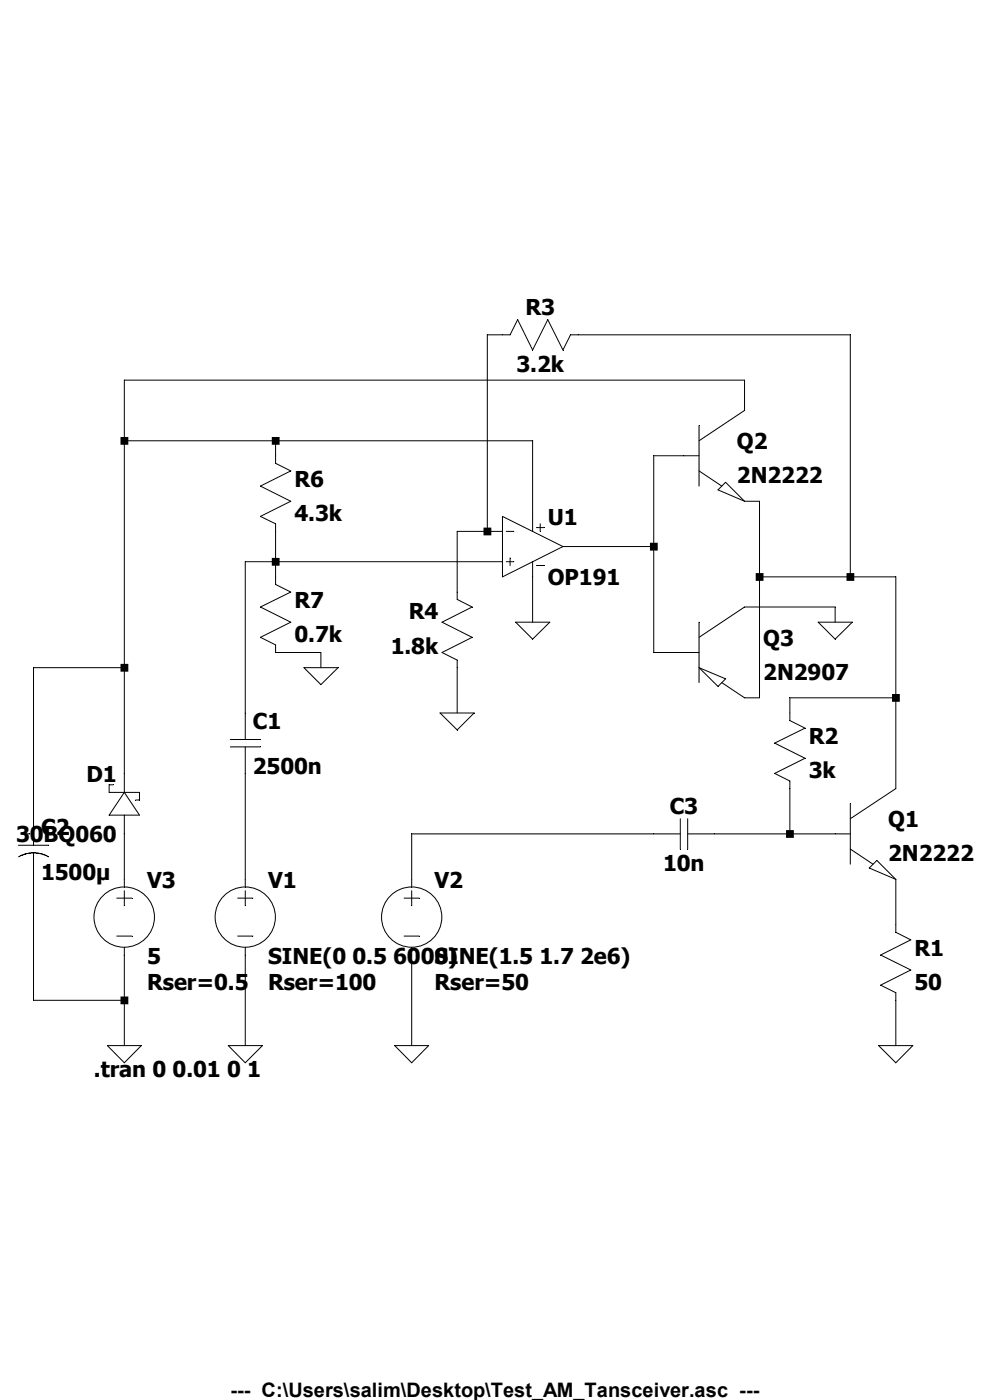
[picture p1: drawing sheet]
<svg xmlns="http://www.w3.org/2000/svg" width="210mm" height="297mm" viewBox="0 0 210 297" stroke-linecap="round" stroke-linejoin="round" font-family="sans-serif">
<g fill="none" stroke="#000" stroke-width=".21">
<path d="M26.4 93.5h86.6v19.2M58.5 93.5v4.8l3.2 1.6-6.5 3.2 6.5 3.2-6.5 3.3 3.3 1.5v12.9l3.2 1.6-6.5 3.2 6.5 3.2-6.5 3.2 3.3 1.6v1.6h9.6v3.2M148.3 93.5l9.6-6.4v-6.5h-131.5v87.5M148.3 90.3v12.8M148.3 96.7h-9.6v41.7h9.6M148.3 99.9l4.8 3.2M103.4 112.7v-41.7h4.8l1.6-3.2 3.2 6.5 3.2-6.5 3.2 6.5 1.6-3.3h59.4v51.4M106.6 119.2h-54.6v37.7M106.6 109.6l12.8 6.4-12.8 6.4zM106.6 112.7h-9.6v14.5l3.2 1.6-6.4 3.2 6.4 3.2-6.4 3.2 3.2 1.6v11.3M107.4 112.7h1.6M107.4 119.2h1.6"/>
<path d="M108.2 118.4v1.6M113 119.2v12.8M113.8 111.9h1.6M113.8 120h1.6M114.6 111.1v1.6M119.4 116h19.3M152.3 103.9l1.6-1.6 4 4zM157.9 106.3h3.2v41.7h-3.2l-4.8-3.2M109.4 132h7.2l-3.6 3.6zM148.3 132v12.8M161.1 122.4h28.9v44.9l-9.6 6.4M173.6 132h7.2l-3.6 3.6z"/>
<path d="M177.2 132v-3.2h-19.3l-9.6 6.4M26.4 141.6h-19.3v37.7M48.9 156.9h6.3M48.9 158.5h6.3M52 158.5v29.7M64.5 141.6h7.2l-3.6 3.6zM93.3 151.3h7.3l-3.6 3.6zM148.3 141.6l5.6 2.4-1.6 1.6zM190 148h-22.4v4.9l3.2 1.6-6.5 3.1 6.5 3.3-6.5 3.2 3.3 1.6v11.2M3.9 179.3h6.4M4.7 176.9h1.6M5.5 176.1v1.6"/>
<path d="M24 166.5h-.8v1.6h6.4v1.6h-.8M26.4 172.9v15.3M26.4 168.1l3.2 4.8h-6.4zM144.3 176.9h-57v11.3M144.3 173.7v6.4M145.9 176.9h34.5M145.9 173.7v6.4M180.4 170.5v12.8M3.9 181.8l.6-.3a6.8 6.8 0 0 1 4.5-.3l1.3 .6M7.1 180.9v31.3h19.3M24.8 190.5h3.2M24.8 198.6h3.2"/>
<path d="M26.4 189v3.2M50.4 190.5h3.2M50.4 198.6h3.2M52 189v3.2M85.7 190.5h3.2M85.7 198.6h3.2M87.3 189v3.2M180.4 180.1l4.8 3.2M186 182.5l4 4.1-5.6-2.5zM190 186.6v11.2l3.2 1.6-6.4 3.2 6.4 3.2-6.4 3.2 3.2 1.6v11.2M26.4 201v20.8M52 201v20.8"/>
<path d="M87.3 201v20.8M22.8 221.8h7.2l-3.6 3.7zM48.4 221.8h7.3l-3.7 3.7zM83.7 221.8h7.2l-3.6 3.7zM186.4 221.8h7.2l-3.6 3.7z"/>
<circle cx="26.4" cy="194.6" r="6.4"/>
<circle cx="52" cy="194.6" r="6.4"/>
<circle cx="87.3" cy="194.6" r="6.4"/>
</g>
<path d="M25.6 92.7h1.6v1.7h-1.6zM25.6 140.8h1.6v1.7h-1.6zM25.6 211.4h1.6v1.7h-1.6zM57.7 92.7h1.6v1.7h-1.6zM57.7 118.4h1.6v1.6h-1.6zM102.6 111.9h1.6v1.7h-1.6zM137.9 115.1h1.6v1.7h-1.6zM160.3 121.6h1.7v1.6h-1.7zM166.8 176.1h1.6v1.7h-1.6zM179.6 121.6h1.6v1.6h-1.6zM189.2 147.2h1.7v1.7h-1.7z" fill-rule="evenodd" fill="#000"/>
<g font-size="4.6">
<text x="111.5" y="66.8">R3</text>
<text x="109.6" y="78.9">3.2k</text>
<text x="156.3" y="95.3">Q2</text>
<text x="62.5" y="103.3">R6</text>
<text x="156.3" y="102.5">2N2222</text>
<text x="62.5" y="110.6">4.3k</text>
<text x="116.2" y="111.4">U1</text>
<text x="116.2" y="124.2">OP191</text>
<text x="62.5" y="129">R7</text>
<text x="86.7" y="131.4">R4</text>
<text x="62.5" y="136.2">0.7k</text>
<text x="161.9" y="137">Q3</text>
<text x="82.9" y="138.6">1.8k</text>
<text x="161.9" y="144.2">2N2907</text>
<text x="53.6" y="154.7">C1</text>
<text x="171.6" y="157.9">R2</text>
<text x="18.3" y="165.9">D1</text>
<text x="53.6" y="164.3">2500n</text>
<text x="171.6" y="165.1">3k</text>
<text x="142.1" y="172.7">C3</text>
<text x="3.4" y="178.7">30BQ060</text>
<text x="8.7" y="177.1">C2</text>
<text x="188.4" y="175.5">Q1</text>
<text x="140.7" y="184.7">10n</text>
<text x="188.4" y="182.8">2N2222</text>
<text x="8.7" y="186.8">1500µ</text>
<text x="31.2" y="188.4">V3</text>
<text x="56.9" y="188.4">V1</text>
<text x="92.2" y="188.4">V2</text>
<text x="194" y="202.8">R1</text>
<text x="31.2" y="204.4">5</text>
<text x="56.9" y="204.4">SINE(0 0.5 6000)</text>
<text x="92.2" y="204.4">SINE(1.5 1.7 2e6)</text>
<text x="31.2" y="210">Rser=0.5</text>
<text x="56.9" y="210">Rser=100</text>
<text x="92.2" y="210">Rser=50</text>
<text x="194" y="210">50</text>
<text x="19.9" y="228.5">.tran 0 0.01 0 1</text>
</g>
<text font-size="4.2" x="48.9" y="296.3">--- C:\Users\salim\Desktop\Test_AM_Tansceiver.asc ---</text>
</svg>
